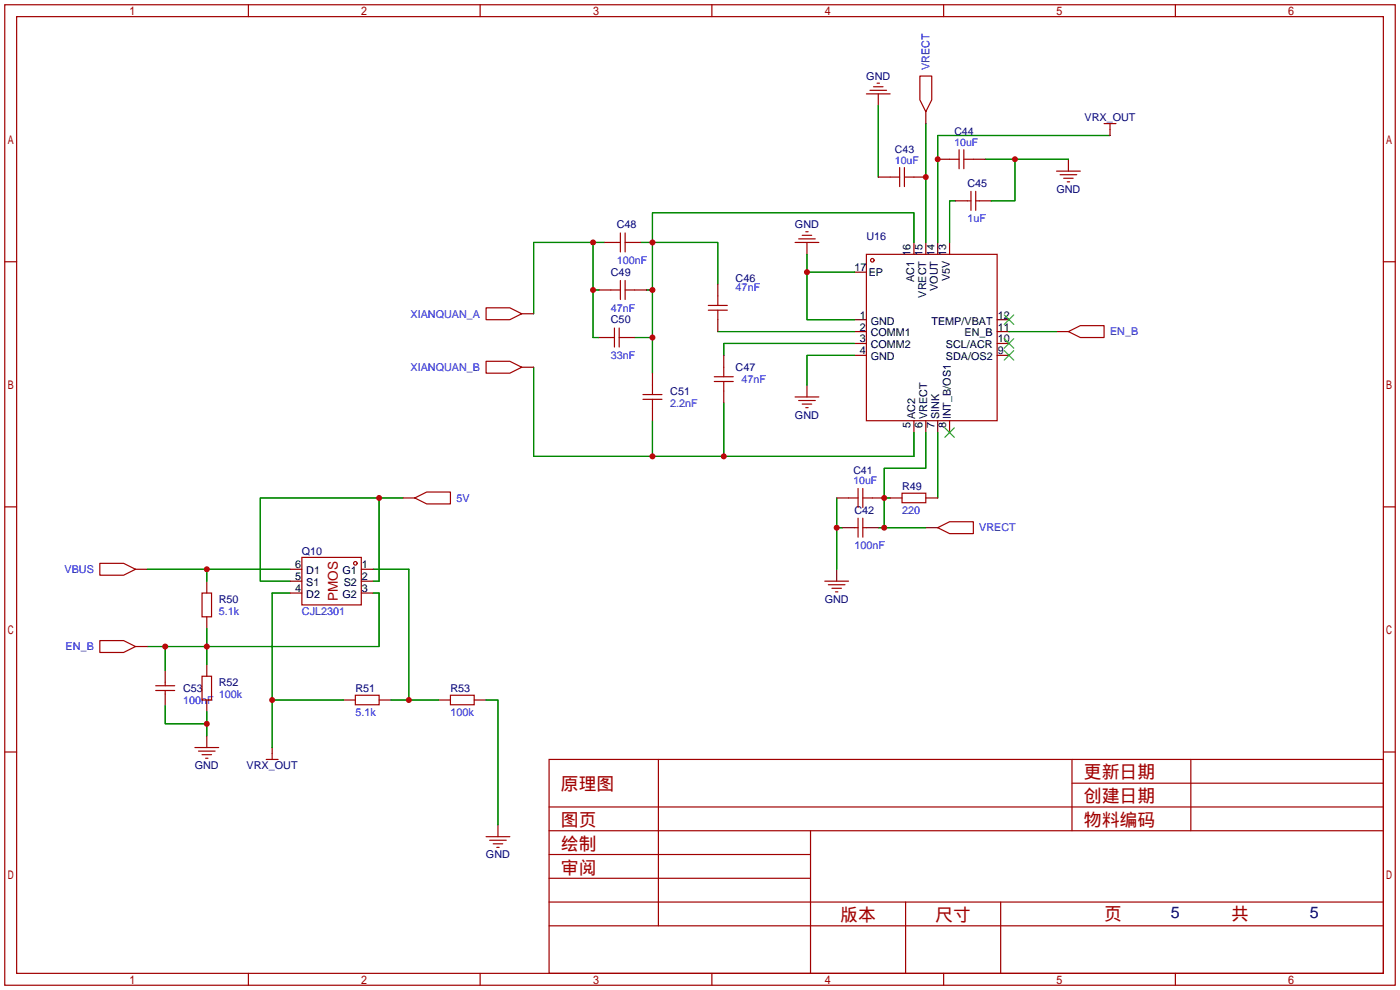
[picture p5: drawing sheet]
<svg xmlns="http://www.w3.org/2000/svg" width="299mm" height="212mm" viewBox="0 0 299 212" stroke-linecap="round" stroke-linejoin="round" font-family="sans-serif">
<g fill="none" stroke="#a10000" stroke-width=".25">
<path d="M1 1h297.2v209.6h-297.2zM3.6 3.6h292.1v204.4h-292.1zM53.1 1v2.6M102.6 1v2.6M152.1 1v2.6M185.9 19.3h3.6M186.7 18.5h2M187.5 17.8h.5M196.6 16.3h2.5v5l-1.2 2.6-1.3-2.6zM201.7 1v2.6M251.2 1v2.6M185.2 20.1h5"/>
<path d="M190.2 37.8h2.1M192.3 35.8v4.1M193.3 35.8v4.1M193.3 37.8h2M202.9 34h2.1M205 32v4.1M206 32v4.1M206 34h2M225.8 36.6h5.1M226.6 37.3h3.5M227.3 38.1h2.1M228.1 38.9h.5"/>
<path d="M236 26.4h2.5M237.2 26.4v1.3M1 55.9h2.6M131.8 51.8h.8M132.6 49.8v4M132.6 59.9v4.1M133.6 51.8h.8M133.6 49.8v4M133.6 59.9v4.1M169.9 51.8h5.1M170.7 51.1h3.5M171.5 50.3h2"/>
<path d="M172.2 49.5h.5M185.2 54.4h27.9v35.5h-27.9zM206.8 42.9h.7M207.5 40.9v4.1M208.5 40.9v4.1M208.5 42.9h.8M295.7 55.9h2.5M103.9 65.8h5.1l2.5 1.3-2.5 1.2h-5.1zM103.9 77.2h5.1l2.5 1.3-2.5 1.3h-5.1zM130.6 62h2M130.6 72.1h.7M131.3 70.1v4.1"/>
<path d="M132.3 70.1v4.1M132.3 72.1h.8M133.6 62h2M151.4 65.3h4M151.4 66.3h4M153.4 63.2v2.1M153.4 66.3v2M154.7 78.5v2M228.3 70.9l2.6-1.3h5.1v2.5h-5.1zM137.4 84.3h4.1M137.4 85.3h4.1M139.4 82.3v2"/>
<path d="M139.4 85.3v2.1M152.7 81.5h4M152.7 80.5h4M154.7 81.5v2.1M169.9 84.8h5.1M170.7 85.6h3.5M171.4 86.4h2.1M172.2 87.1h.5M1 108.3h2.6M64.5 119.1h12.7v10.2h-12.7zM88.6 106.4l2.6-1.2h5.1v2.5h-5.1zM181.4 106.4h2"/>
<path d="M182.6 112.8h.8M183.4 104.4v4.1M183.4 110.7v4.1M184.4 104.4v4.1M184.4 110.7v4.1M184.4 112.8h.8M184.4 106.4h2M192.8 105.4h5.1v2h-5.1zM200.4 112.8l2.5-1.3h5.1v2.5h-5.1zM295.7 108.3h2.5M21.3 120.4h5.1l2.6 1.3-2.6 1.2h-5.1zM21.3 136.9h5.1l2.6 1.3-2.6 1.2h-5.1z"/>
<path d="M43.2 126.7h2v5.1h-2zM176.3 124.2h5.1M177 125h3.6M177.8 125.7h2M178.6 126.5h.5M33.3 147.6h4M33.3 146.6h4M35.3 145.8v.8M35.3 147.6v.7M41.7 159.8h5M43.2 144.5h2v5.1h-2zM75.9 148.6h5.1v2h-5.1z"/>
<path d="M96.3 148.6h5v2h-5zM1 160.7h2.6M42.4 160.5h3.6M43.2 161.3h2M43.9 162.1h.5M56.9 162.3h2.5M58.2 161v1.3M103.9 178.8h5.1M104.6 179.6h3.6M117.3 162.3h178.4v45.7h-178.4zM117.3 177.5h178.4M117.3 172.5h178.4"/>
<path d="M140.7 162.3v35.6M173.2 177.5v30.5M229.1 162.3v15.2M229.1 167.4h66.6M254.5 162.3v15.2M295.7 160.7h2.5M105.4 180.3h2M106.2 181.1h.5M117.3 182.6h55.9M117.3 187.7h55.9M117.3 197.9h178.4M117.3 192.8h178.4"/>
<path d="M193.5 192.8v15.2M213.9 192.8v15.2M53.1 208v2.6M102.6 208v2.6M152.1 208v2.6M201.7 208v2.6M251.2 208v2.6"/>
<circle cx="186.4" cy="55.6" r=".38"/>
<circle cx="75.9" cy="120.4" r=".38"/>
</g>
<g fill="none" stroke="#870000" stroke-width=".25">
<path d="M187.7 20.1v2.5M187.7 37.8h2.5M195.3 37.8h2.6M197.9 23.9v2.5M200.4 34h2.5M208 34h2.6M228.3 34v2.6M237.2 27.7v1.3M129.3 51.8h2.5M134.4 51.8h2.5M172.5 51.8v2.6M182.6 58.2h2.6"/>
<path d="M195.3 51.8v2.6M197.9 51.8v2.6M200.4 51.8v2.6M202.9 51.8v2.6M204.2 42.9h2.6M209.3 42.9h2.5M111.5 67.1h2.5M111.5 78.5h2.5M128 62h2.6M128 72.1h2.6M133.1 72.1h2.5M135.6 62h2.6"/>
<path d="M139.4 79.8v2.5M153.4 60.7v2.5M153.4 68.3v2.6M154.7 75.9v2.6M182.6 68.3h2.6M182.6 70.9h2.6M182.6 73.4h2.6M182.6 75.9h2.6M213.1 68.3h2.5M213.1 70.9h2.5M213.1 73.4h2.5M213.1 75.9h2.5"/>
<path d="M225.8 70.9h2.5M139.4 87.4v2.5M154.7 83.6v2.5M172.5 82.3v2.5M195.3 89.9v2.6M197.9 89.9v2.6M200.4 89.9v2.6M202.9 89.9v2.6M86.1 106.4h2.5M178.8 106.4h2.6M180.1 112.8h2.5M185.2 112.8h2.5"/>
<path d="M186.4 106.4h2.6M190.2 106.4h2.6M197.9 112.8h2.5M197.9 106.4h2.5M29 121.7h2.5M29 138.2h2.5M44.2 124.2v2.5M44.2 131.8v2.6M62 121.7h2.5M62 124.2h2.5M62 126.7h2.5M77.2 121.7h2.6"/>
<path d="M77.2 124.2h2.6M77.2 126.7h2.6M178.8 121.7v2.5M35.3 143.3v2.5M35.3 148.3v2.6M44.2 142v2.5M44.2 149.6v2.5M44.2 157.2v2.6M58.2 159.8v1.2M73.4 149.6h2.5M81 149.6h2.6M93.7 149.6h2.6"/>
<path d="M101.3 149.6h2.6M106.4 176.3v2.5"/>
</g>
<path d="M214.6 74.9l2.1 2.1M214.6 72.4l2.1 2M214.6 67.3l2.1 2M216.7 74.9l-2.1 2.1M216.7 72.4l-2.1 2M216.7 67.3l-2.1 2M201.9 91.4l2.1 2.1M204 91.4l-2.1 2.1" fill="none" stroke="#3c3" stroke-width=".25"/>
<g fill="none" stroke="#008700" stroke-width=".25">
<path d="M187.7 22.6v15.2M197.9 26.4v25.4M210.6 34h17.7M216.9 34v8.9h-5.1M237.2 29h-36.8v22.8M126.7 51.8v20.3h1.3M129.3 51.8h-15.3v15.3M136.9 51.8h2.5v20.3h-3.8M172.5 58.2h10.1M172.5 54.4v13.9h10.1M195.3 51.8v-6.3h-55.9v6.3h14v8.9M204.2 42.9h-1.3v8.9"/>
<path d="M114 78.5v19h40.7M126.7 62h1.3M138.2 62h1.2M139.4 72.1v7.7M153.4 70.9h29.2M182.6 75.9h-10.1v6.4M182.6 73.4h-27.9v2.5M215.6 70.9h10.2M139.4 89.9v7.6M154.7 86.1v11.4M195.3 92.5v5h-40.6M197.9 92.5v7.6h-8.9v6.3h1.2"/>
<path d="M200.4 92.5v13.9M81 106.4h5.1M178.8 106.4v15.3M178.8 112.8h1.3M187.7 112.8h10.2M189 106.4v6.4M31.5 121.7h30.5M31.5 138.2h3.8M44.2 134.4v7.6M44.2 121.7v2.5M62 124.2h-6.4v-17.8h25.4v17.8h-1.2M62 126.7h-3.8v33.1"/>
<path d="M79.8 121.7h7.6v27.9M79.8 126.7h1.2v11.5h-45.7v5.1M35.3 150.9v3.8h8.9M44.2 152.1v5.1M58.2 149.6h15.2M83.6 149.6h10.1M103.9 149.6h2.5v26.7"/>
</g>
<g fill="#c00">
<circle cx="172.5" cy="58.2" r=".63"/>
<circle cx="189" cy="112.8" r=".63"/>
<circle cx="189" cy="106.4" r=".63"/>
<circle cx="178.8" cy="112.8" r=".63"/>
<circle cx="197.9" cy="37.8" r=".63"/>
<circle cx="200.4" cy="34" r=".63"/>
<circle cx="216.9" cy="34" r=".63"/>
<circle cx="126.7" cy="51.8" r=".63"/>
<circle cx="126.7" cy="62" r=".63"/>
<circle cx="139.4" cy="72.1" r=".63"/>
<circle cx="139.4" cy="62" r=".63"/>
<circle cx="139.4" cy="51.8" r=".63"/>
<circle cx="139.4" cy="97.5" r=".63"/>
<circle cx="154.7" cy="97.5" r=".63"/>
<circle cx="44.2" cy="121.7" r=".63"/>
<circle cx="44.2" cy="154.7" r=".63"/>
<circle cx="35.3" cy="138.2" r=".63"/>
<circle cx="44.2" cy="138.2" r=".63"/>
<circle cx="58.2" cy="149.6" r=".63"/>
<circle cx="87.4" cy="149.6" r=".63"/>
<circle cx="81" cy="106.4" r=".63"/>
</g>
<g font-size="3.8" fill="#a00000">
<text x="231.6" y="166.4">更新日期</text>
<text x="119.9" y="168.9">原理图</text>
<text x="231.6" y="171.4">创建日期</text>
<text x="119.9" y="176.5">图页</text>
<text x="231.6" y="176.5">物料编码</text>
<text x="119.9" y="181.6">绘制</text>
<text x="119.9" y="186.7">审阅</text>
<text x="179.6" y="196.8">版本</text>
<text x="199.9" y="196.8">尺寸</text>
<text x="236" y="196.6">页</text>
<text x="263.1" y="196.6">共</text>
</g>
<g font-size="3.5" fill="#000080">
<text x="250.2" y="196.3">5</text>
<text x="280" y="196.3">5</text>
</g>
<text font-size="2.9" fill="#a00000" x="72.2" y="128.5" transform="rotate(-90 72.2 128.5)">PMOS</text>
<g font-size="2.3" fill="#000080">
<text x="185.1" y="17.1">GND</text>
<text x="231.8" y="26">VRX_OUT</text>
<text x="206.8" y="39.9">C45</text>
<text x="225.8" y="41.2">GND</text>
<text x="131.8" y="48.8">C48</text>
<text x="169.9" y="48.8">GND</text>
<text x="185.2" y="51.4">U16</text>
<text x="130.6" y="59">C49</text>
<text x="157.2" y="60.2">C46</text>
<text x="130.6" y="69.1">C50</text>
<text x="157.2" y="79.3">C47</text>
<text x="143.3" y="84.4">C51</text>
<text x="169.9" y="89.5">GND</text>
<text x="192.8" y="104.7">R49</text>
<text x="182.6" y="109.8">C42</text>
<text x="64.5" y="118.7">Q10</text>
<text x="46.7" y="128.8">R50</text>
<text x="176.3" y="128.8">GND</text>
<text x="39.1" y="147.9">C53</text>
<text x="46.7" y="146.6">R52</text>
<text x="75.9" y="147.9">R51</text>
<text x="96.3" y="147.9">R53</text>
<text x="41.6" y="164.4">GND</text>
<text x="52.7" y="164.4">VRX_OUT</text>
<text x="103.9" y="183.4">GND</text>
</g>
<g font-size="2.3" fill="#00f">
<text x="198.7" y="15" transform="rotate(-90 198.7 15)">VRECT</text>
<text x="206.8" y="47.5">1uF</text>
<text x="131.8" y="56.4">100nF</text>
<text x="157.2" y="62.3">47nF</text>
<text x="87.7" y="67.9">XIANQUAN_A</text>
<text x="130.6" y="66.6">47nF</text>
<text x="237.2" y="71.7">EN_B</text>
<text x="130.6" y="76.8">33nF</text>
<text x="87.7" y="79.3">XIANQUAN_B</text>
<text x="158.5" y="81.8">47nF</text>
<text x="143.3" y="86.9">2.2nF</text>
<text x="97.5" y="107.2">5V</text>
<text x="192.8" y="109.8">220</text>
<text x="209.3" y="113.6">VRECT</text>
<text x="182.6" y="117.4">100nF</text>
<text x="13.8" y="122.5">VBUS</text>
<text x="46.7" y="131.4">5.1k</text>
<text x="64.5" y="131.4">CJL2301</text>
<text x="14" y="139">EN_B</text>
<text x="46.7" y="149.1">100k</text>
<text x="39.1" y="150.4">100nF</text>
<text x="75.9" y="153">5.1k</text>
<text x="96.3" y="153">100k</text>
</g>
<g font-size="2.3">
<text x="182.6" y="57.9">17</text>
<text x="185.7" y="59">EP</text>
<text x="194.6" y="54.7" transform="rotate(-90 194.6 54.7)">16</text>
<text x="197.1" y="54.7" transform="rotate(-90 197.1 54.7)">15</text>
<text x="199.7" y="54.7" transform="rotate(-90 199.7 54.7)">14</text>
<text x="202.2" y="54.7" transform="rotate(-90 202.2 54.7)">13</text>
<text x="195.4" y="60.3" transform="rotate(-90 195.4 60.3)">AC1</text>
<text x="197.9" y="63.6" transform="rotate(-90 197.9 63.6)">VRECT</text>
<text x="200.5" y="62.2" transform="rotate(-90 200.5 62.2)">VOUT</text>
<text x="203" y="60.1" transform="rotate(-90 203 60.1)">V5V</text>
<text x="183.8" y="68.1">1</text>
<text x="183.8" y="70.6">2</text>
<text x="186.1" y="69.4">GND</text>
<text x="186.1" y="71.9">COMM1</text>
<text x="199.1" y="69.4">TEMP/VBAT</text>
<text x="206.1" y="71.9">EN_B</text>
<text x="213.2" y="70.6">11</text>
<text x="213.2" y="68.1">12</text>
<text x="183.8" y="73.2">3</text>
<text x="183.8" y="75.7">4</text>
<text x="186.1" y="74.4">COMM2</text>
<text x="186.1" y="77">GND</text>
<text x="202.2" y="77">SDA/OS2</text>
<text x="202.2" y="74.4">SCL/ACR</text>
<text x="213.2" y="75.7">9</text>
<text x="213.2" y="73.2">10</text>
<text x="195.6" y="89.6" transform="rotate(-90 195.6 89.6)">AC2</text>
<text x="198.2" y="89.6" transform="rotate(-90 198.2 89.6)">VRECT</text>
<text x="200.7" y="89.6" transform="rotate(-90 200.7 89.6)">SINK</text>
<text x="203.2" y="89.6" transform="rotate(-90 203.2 89.6)">INT_B/OS1</text>
<text x="194.6" y="91.6" transform="rotate(-90 194.6 91.6)">5</text>
<text x="197.1" y="91.6" transform="rotate(-90 197.1 91.6)">6</text>
<text x="199.7" y="91.6" transform="rotate(-90 199.7 91.6)">7</text>
<text x="202.2" y="91.6" transform="rotate(-90 202.2 91.6)">8</text>
<text x="63.1" y="124">5</text>
<text x="63.1" y="121.4">6</text>
<text x="65.5" y="125.2">S1</text>
<text x="65.5" y="122.7">D1</text>
<text x="73.2" y="122.7">G1</text>
<text x="73.5" y="125.2">S2</text>
<text x="77.3" y="121.4">1</text>
<text x="77.3" y="124">2</text>
<text x="63.1" y="126.5">4</text>
<text x="65.5" y="127.8">D2</text>
<text x="73.2" y="127.8">G2</text>
<text x="77.3" y="126.5">3</text>
</g>
<g font-size="2.2" fill="#000080">
<text x="204" y="28.9">C44</text>
<text x="191.3" y="32.7">C43</text>
<text x="182.4" y="101.2">C41</text>
</g>
<g font-size="2.2" fill="#00f">
<text x="191.3" y="34.9">10uF</text>
<text x="204" y="31.1">10uF</text>
<text x="182.4" y="103.5">10uF</text>
</g>
</svg>
